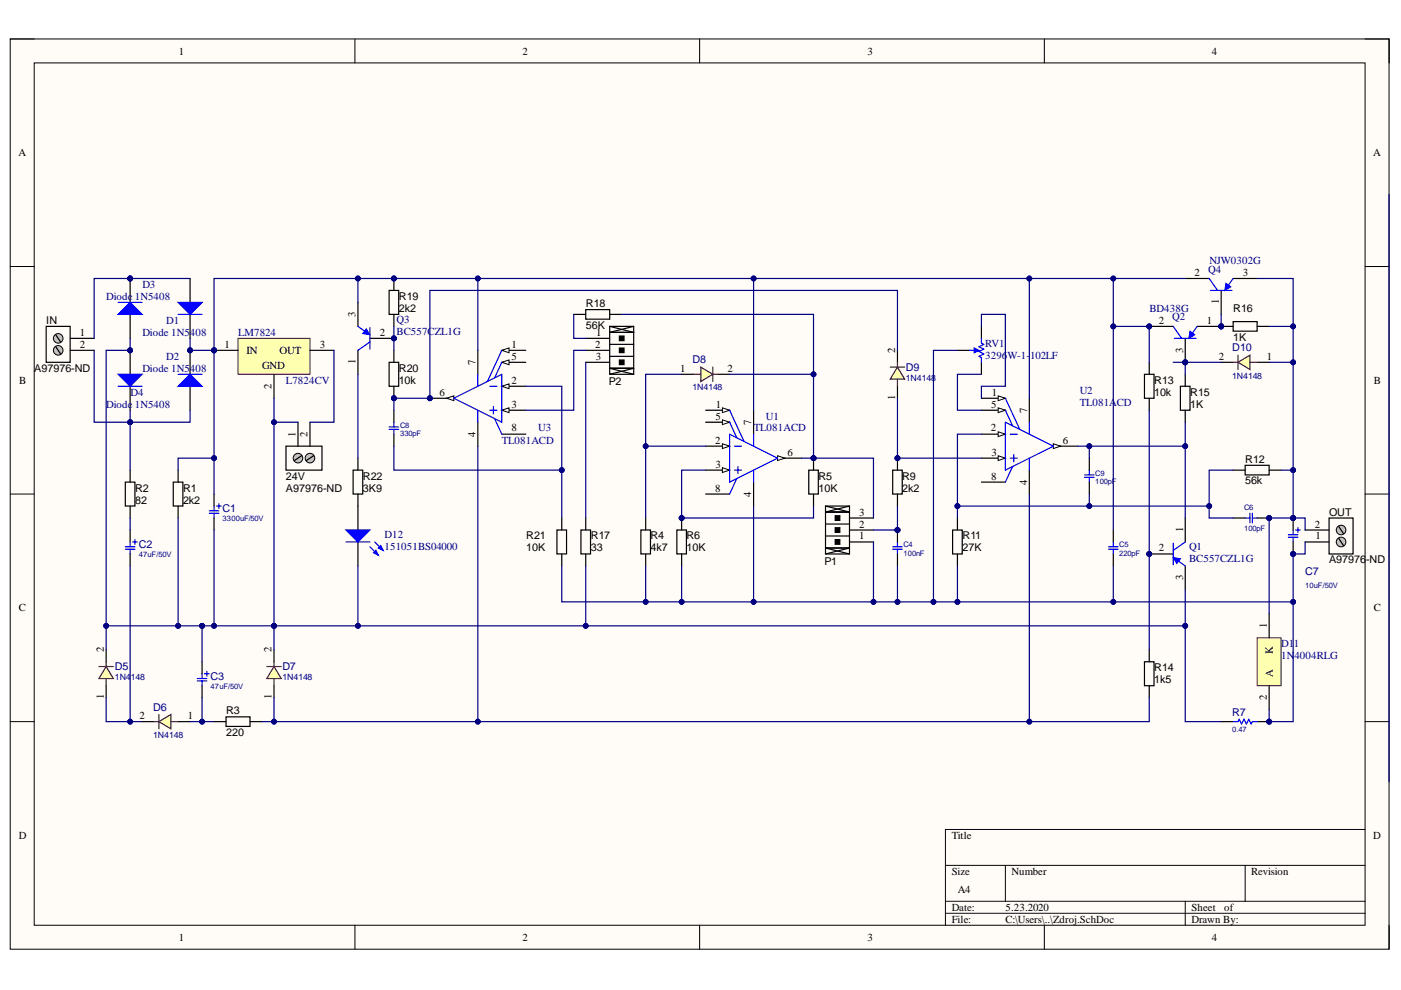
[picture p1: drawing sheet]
# Altium project ENZ_Zdroj.PrjPcb
1 sheet, 55 parts. Net scope: global (net labels, ports and power ports of the same name join across sheets).
Board file: ENZ_Zdroj_PCB.PcbDoc

## Sheet Zdroj.SchDoc
size A4

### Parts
24V  Supplier Part Number 1: A97976-ND  [2P_PCB_ScrewTerm_90S_3.81MM]  (hidden comment: Stackable ScrewTerm)
C1  3300uF/50V  [C_EL_18X35]
C2  47uF/50V  [C_EL_8X12]
C3  47uF/50V  [C_EL_8X12]
C4  100nF  [C_CER_D3]
C5  220pF  [C_CER_D3]
C6  100pF  [C_CER_D3]
C7  10uF/50V  [C_EL_8X12]
C8  330pF  [C_CER_D3]
C9  100pF  [C_CER_D3]
D1  Diode 1N5408  [DO-201AD]
D2  Diode 1N5408  [DO-201AD]
D3  Diode 1N5408  [DO-201AD]
D4  Diode 1N5408  [DO-201AD]
D5  1N4148  [D_AX02_DO35]
D6  1N4148  [D_AX02_DO35]
D7  1N4148  [D_AX02_DO35]
D8  1N4148  [D_AX02_DO35]
D9  1N4148  [D_AX02_DO35]
D10  1N4148  [D_AX02_DO35]
D11  1N4004RLG  [ONSC-AXIAL_LEAD-2-59-10_P]
D12  151051BS04000  [Type 5mm]
IN  Supplier Part Number 1: A97976-ND  [2P_PCB_ScrewTerm_90S_3.81MM]  (hidden comment: Stackable ScrewTerm)
LM7824  L7824CV  [TO220]
OUT  Supplier Part Number 1: A97976-ND  [2P_PCB_ScrewTerm_90S_3.81MM]  (hidden comment: Stackable ScrewTerm)
P1  3P_TERM BLOCK HEADER  [3P_PCB_TERM_BLOCK_HDR]  (value not drawn)
P2  3P_TERM BLOCK HEADER  [3P_PCB_TERM_BLOCK_HDR]  (value not drawn)
Q1  BC557CZL1G  [ONSC-TO-92-3-29-11_AM_BL]
Q2  BD438G  [ONSC-TO-225-3-77-09]
Q3  BC557CZL1G  [ONSC-TO-92-3-29-11_AM_BL]
Q4  NJW0302G  [ONSC-TO-3P-3LD-3-340AB-01]
R1  value 2k2  [RESTH_AXIAL-0.4]  (hidden comment: Carbon Film)
R2  value 82  [RESTH_AXIAL-0.4]  (hidden comment: Carbon Film)
R3  value 220  [RESTH_AXIAL-0.4]  (hidden comment: Carbon Film)
R4  value 4k7  [RESTH_AXIAL-0.4]  (hidden comment: Carbon Film)
R5  value 10K  [RESTH_AXIAL-0.4]  (hidden comment: Carbon Film)
R6  value 10K  [RESTH_AXIAL-0.4]  (hidden comment: Carbon Film)
R7  0.47  [RWW5W]
R9  value 2k2  [RESTH_AXIAL-0.4]  (hidden comment: Carbon Film)
R11  value 27K  [RESTH_AXIAL-0.4]  (hidden comment: Carbon Film)
R12  value 56k  [RESTH_AXIAL-0.4]  (hidden comment: Carbon Film)
R13  value 10k  [RESTH_AXIAL-0.4]  (hidden comment: Carbon Film)
R14  value 1k5  [RESTH_AXIAL-0.4]  (hidden comment: Carbon Film)
R15  value 1K  [RESTH_AXIAL-0.4]  (hidden comment: Carbon Film)
R16  value 1K  [RESTH_AXIAL-0.4]  (hidden comment: Carbon Film)
R17  value 33  [RESTH_AXIAL-0.4]  (hidden comment: Carbon Film)
R18  value 56K  [RESTH_AXIAL-0.4]  (hidden comment: Carbon Film)
R19  value 2k2  [RESTH_AXIAL-0.4]  (hidden comment: Carbon Film)
R20  value 10k  [RESTH_AXIAL-0.4]  (hidden comment: Carbon Film)
R21  value 10K  [RESTH_AXIAL-0.4]  (hidden comment: Carbon Film)
R22  value 3K9  [RESTH_AXIAL-0.4]  (hidden comment: Carbon Film)
RV1  3296W-1-102LF  [BOUR-3296W-1-3]
U1  TL081ACD  [D0008A_M]
U2  TL081ACD  [D0008A_M]
U3  TL081ACD  [D0008A_M]

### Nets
Net24V_1: 24V.1 C1.2 C3.1 D3.1(A) D4.1(A) D5.2 D7.2 D12.1(K) LM7824.2(GND) Q1.3(E) R1.2 R7.1 R17.2
Net24V_2: 24V.2 LM7824.3(OUT)
NetC1_1: C1.1 C5.2 D1.2(K) D2.2(K) LM7824.1(IN) Q2.2(C) Q3.3(E) Q4.2(C) R1.1 R13.1 R19.1 U1.7(VCC+) U2.7(VCC+) U3.7(VCC+)
NetC2_1: C2.1 R2.2
NetC2_2: C2.2 D5.1 D6.2
NetC3_2: C3.2 D6.1 R3.1
NetC4_1: C4.1 C5.1 C7.2 D11.2(A) OUT.1 P1.1 R4.2 R6.2 R7.2 R11.2 R21.2 RV1.3(TAP) U1.4(VCC-)
NetC4_2: C4.2 P1.2 R9.2
NetC6_1: C6.1 C7.1 D10.1 D11.1(K) OUT.2 Q4.3(E) R12.2 R16.2
NetC6_2: C6.2 C9.1 R11.1 R12.1 U2.2(IN-)
NetC8_1: C8.1 R21.1 U3.2(IN-)
NetC8_2: C8.2 D9.2 R20.2 U3.6(OUT)
NetC9_2: C9.2 Q1.1(C) R15.2 U2.6(OUT)
NetD1_1: D1.1(A) D3.2(K) IN.1
NetD2_1: D2.1(A) D4.2(K) IN.2 R2.1
NetD7_1: D7.1 R3.2 R14.2 U2.4(VCC-) U3.4(VCC-)
NetD8_1: D8.1 R4.1 U1.2(IN-)
NetD8_2: D8.2 P1.3 R5.2 R18.2 U1.6(OUT)
NetD9_1: D9.1 R9.1 U2.3(IN+)
NetD10_2: D10.2 Q2.3(B) R15.1
NetD12_2: D12.2(A) R22.2
NetP2_1: P2.1 R18.1
NetP2_2: P2.2 U3.3(IN+)
NetP2_3: P2.3 R17.1
NetQ1_2: Q1.2(B) R13.2 R14.1
NetQ2_1: Q2.1(E) Q4.1(B) R16.1
NetQ3_1: Q3.1(C) R22.1
NetQ3_2: Q3.2(B) R19.2 R20.1
NetR5_1: R5.1 R6.1 U1.3(IN+)
NetRV1_1: RV1.1(A) U2.1(OFFSET_N1)
NetRV1_2: RV1.2(B) U2.5(OFFSET_N2)

Not connected (* = marked no-connect by the designer): U1 1(OFFSET_N1) 5(OFFSET_N2) 8(NC); U2 8(NC); U3 1(OFFSET_N1) 5(OFFSET_N2) 8(NC)
